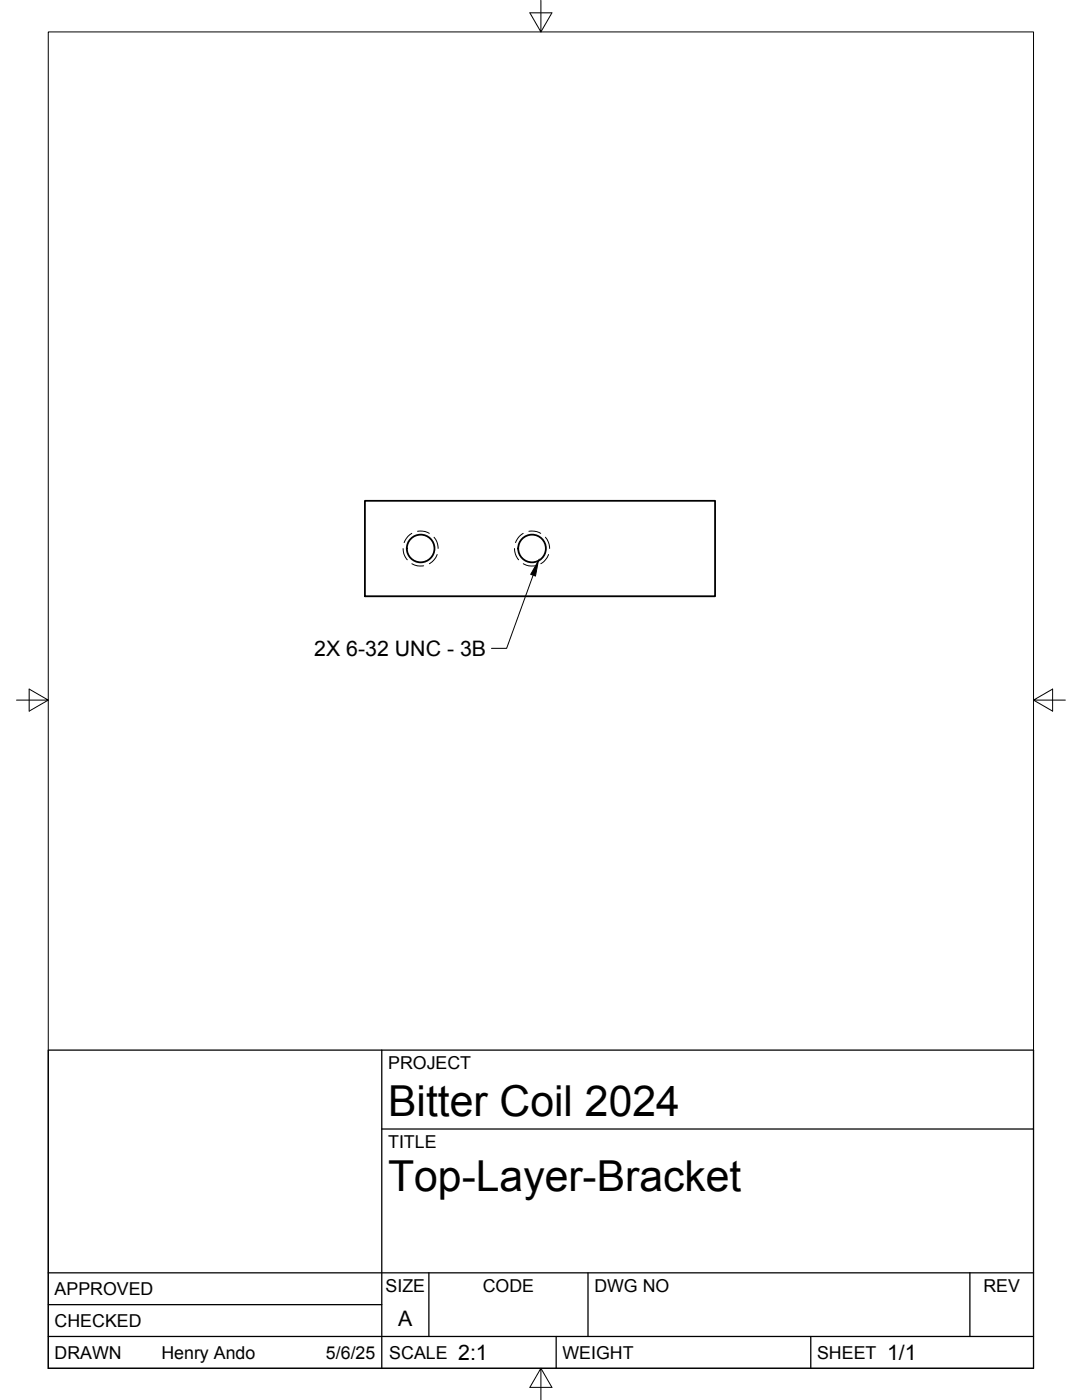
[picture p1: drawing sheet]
<svg xmlns="http://www.w3.org/2000/svg" width="216mm" height="279mm" viewBox="0 0 216 279" stroke-linecap="round" stroke-linejoin="round" font-family="sans-serif">
<!-- layer: Visible -->
<g fill="none" stroke="#000" stroke-width=".36">
<path d="M72.8 99.9h69.9v19.1h-69.9z"/>
<circle cx="83.9" cy="109.5" r="2.76"/>
<circle cx="106.2" cy="109.5" r="2.76"/>
</g>
<!-- layer: Hidden -->
<path d="M80.4 109.5a3.2 3.2 0 0 0 .9 2.2M82.2 106.4a3.4 3.4 0 0 0-1.6 1.9M82.2 112.5h.1a3.3 3.3 0 0 0 2.2 .4M83.3 106h.5a3 3 0 0 1 1.9 .4M86.6 107.2v.1a3.3 3.3 0 0 1 .8 2.2M87.2 110.7v.1a3.6 3.6 0 0 1-1.5 1.7M102.7 109.5a3.5 3.5 0 0 0 .8 2.2M104.4 106.4a3.4 3.4 0 0 0-1.5 1.9M104.4 112.5h.1a3.3 3.3 0 0 0 2.3 .4M105.5 106h.5a3 3 0 0 1 1.9 .4M108.8 107.2l.1 .1a3.4 3.4 0 0 1 .8 2.2M109.5 110.7l-.1 .1a3.6 3.6 0 0 1-1.5 1.7" fill="none" stroke="#000" stroke-width=".2"/>
<!-- layer: Border -->
<path d="M9.6 6.4h196.6v266.7h-196.6zM107.9 0v6.4l-2.2-3.8h4.4l-2.2 3.8M3.3 139.7h6.3l-3.8-2.2v4.4l3.8-2.2M206.2 139.7l3.8 2.2v-4.4l-3.8 2.2h6.4M107.9 273.1l2.2 3.8h-4.4l2.2-3.8v6.3" fill="none" stroke="#000" stroke-width=".2"/>
<!-- layer: Titleblock -->
<path d="M9.6 209.6h196.6v63.5h-196.6zM76.2 209.6v63.5M76.2 225.3h130M9.6 254h196.6M85.6 254v12.7M117.3 254v12.7M193.5 254v12.7M9.6 266.7h196.6M9.6 260.4h66.6M111 266.7v6.4M161.8 266.7v6.4" fill="none" stroke="#000" stroke-width=".25"/>
<!-- layer: Hole Notes -->
<path d="M107.4 111.9l-.6 3.1-.9-.4z" fill="#000" stroke="#000" stroke-width=".2"/>
<path d="M106.4 114.8l-5.3 14.6h-3" fill="none" stroke="#000" stroke-width=".2"/>
<g font-size="8.5">
<text x="77.4" y="222.8">Bitter Coil 2024</text>
<text x="77.4" y="237.8">Top-Layer-Bracket</text>
</g>
<g font-size="4.3">
<text x="62.7" y="131">2X 6-32 UNC - 3B</text>
<text x="79.5" y="264.5">A</text>
<text x="91.4" y="271.4">2:1</text>
<text x="177" y="271.4">1/1</text>
</g>
<g font-size="3.5">
<text x="77.4" y="213.4">PROJECT</text>
<text x="77.4" y="229.1">TITLE</text>
<text x="76.9" y="257.8">SIZE</text>
<text x="96.3" y="257.8">CODE</text>
<text x="118.6" y="257.8">DWG NO</text>
<text x="196.2" y="257.8">REV</text>
<text x="10.9" y="258.5">APPROVED</text>
<text x="10.9" y="264.8">CHECKED</text>
<text x="10.9" y="271.2">DRAWN</text>
<text x="32.2" y="271.2">Henry Ando</text>
<text x="65" y="271.2">5/6/25</text>
<text x="77.7" y="271.2">SCALE</text>
<text x="112.2" y="271.2">WEIGHT</text>
<text x="163" y="271.2">SHEET</text>
</g>
</svg>
